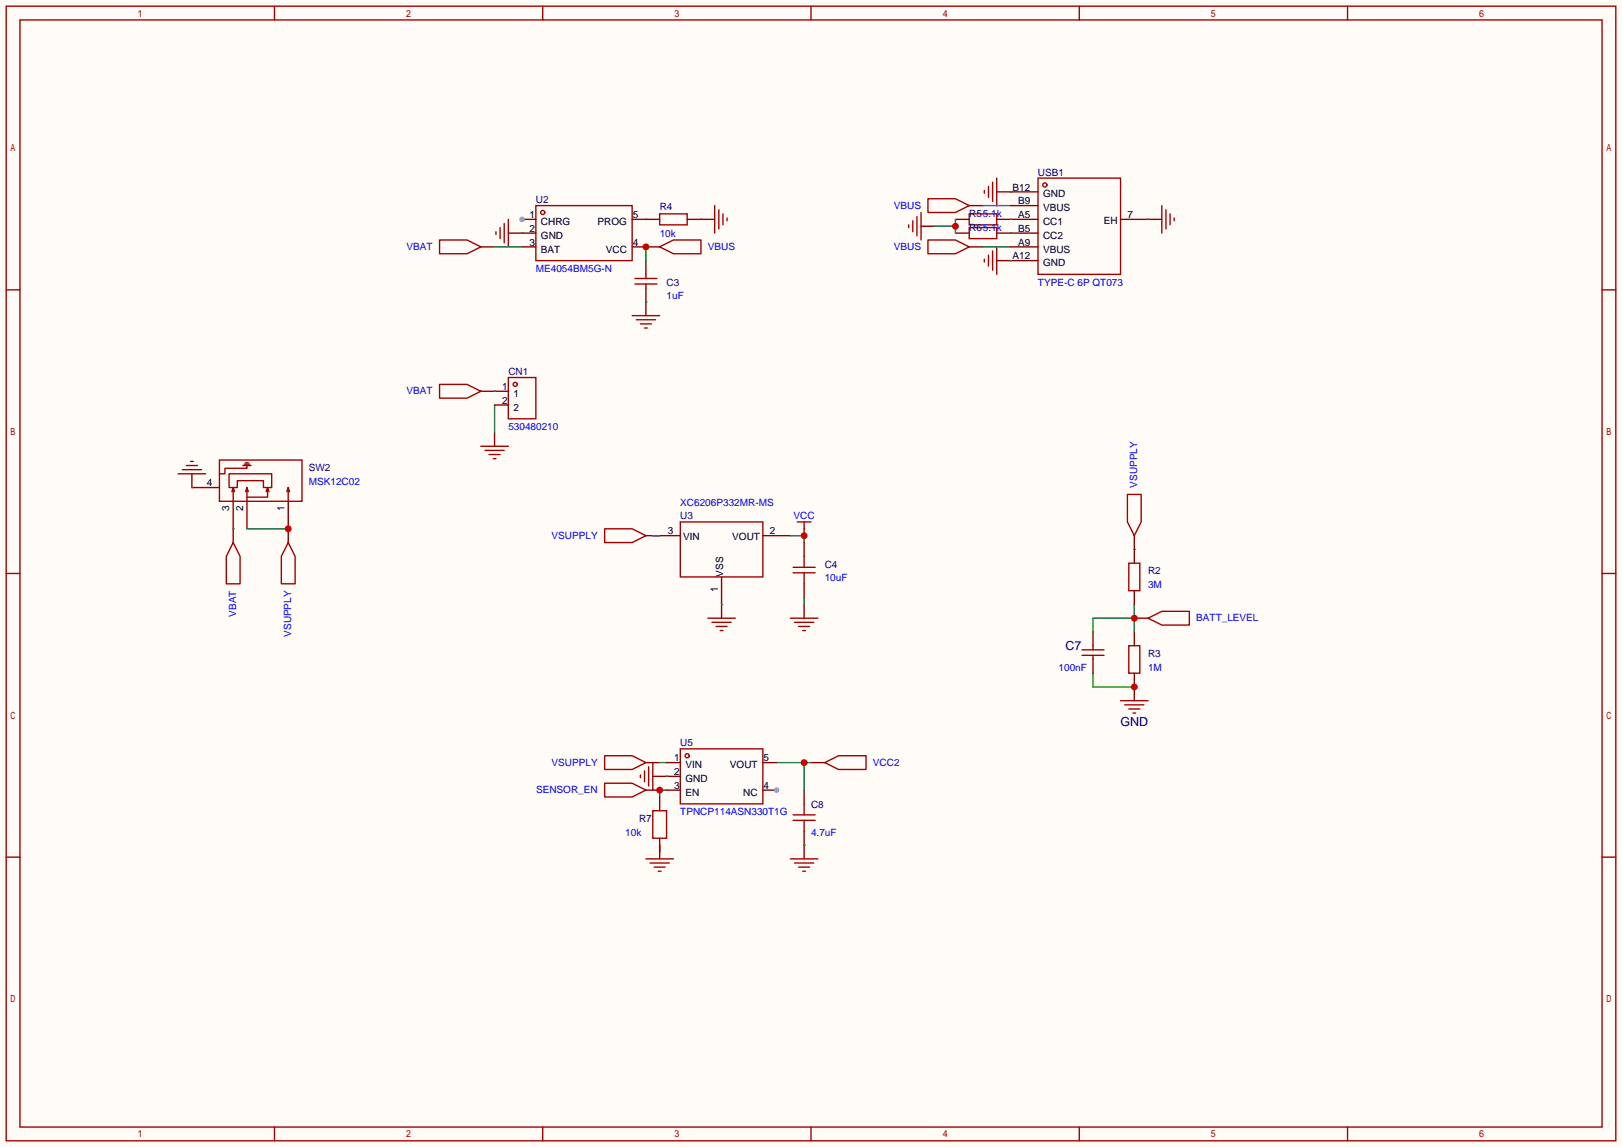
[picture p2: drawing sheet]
<svg xmlns="http://www.w3.org/2000/svg" width="299mm" height="212mm" viewBox="0 0 299 212" stroke-linecap="round" stroke-linejoin="round" font-family="sans-serif">
<path d="M0 0h299.5v211.8h-299.5z" fill="#fffcf7"/>
<g fill="none" stroke="#a10000" stroke-width=".25">
<path d="M1.1 1.1h297.2v209.6h-297.2zM3.7 3.7h292.1v204.5h-292.1zM50.7 1.1v2.6M100.2 1.1v2.6M149.7 1.1v2.6M199.3 1.1v2.6M248.8 1.1v2.6M98.9 38h17.8v10.1h-17.8zM1.1 53.5h2.6M295.8 53.5h2.5M1.1 105.9h2.6M295.8 105.9h2.5"/>
<path d="M1.1 158.3h2.6M295.8 158.3h2.5M50.7 208.2v2.5M100.2 208.2v2.5M149.7 208.2v2.5M199.3 208.2v2.5M248.8 208.2v2.5"/>
<circle cx="100.2" cy="39.2" r=".38"/>
</g>
<path d="M96.4 40.5h2.5" fill="none" stroke="#870000" stroke-width=".25"/>
<circle cx="96.4" cy="40.5" r=".51" fill="#999"/>
<path d="M96.4 43.1h2.5M96.4 45.6h2.5M116.7 45.6h2.6M116.7 40.5h2.6M120.5 98.9h5.1M140.8 98.9h5.1M133.2 106.6v5M209.4 114.2h2.6M209.4 126.9v2.5M148.5 145.9v2.6M148.5 153.5v2.6" fill="none" stroke="#870000" stroke-width=".25"/>
<path d="M125.6 96.4h15.2v10.2h-15.2zM206.9 129.4h5.1M207.6 130.2h3.6M208.4 130.9h2M209.2 131.7h.5M146.4 151.5h4.1M146.4 150.5h4.1M148.5 148.5v2M148.5 151.5v2" fill="none" stroke="#a10000" stroke-width=".25"/>
<path d="M209.4 111.6v5.1M209.4 114.2h-7.6v2.5" fill="none" stroke="#008700" stroke-width=".25"/>
<circle cx="209.4" cy="114.2" r=".63" fill="#c00"/>
<g fill="none" stroke="#a10000" stroke-width=".25">
<path d="M132 38v5.1M132.7 38.7v3.6M133.5 39.5v2M170.1 39.2v5.1M171.3 36.7h5.1l2.5 1.3-2.5 1.2h-5.1zM181.7 35.2v.5M182.5 34.4v2M183.3 33.7v3.5M184 32.9v5.1M214.5 38v5.1M215.3 38.7v3.6M216 39.5v2"/>
<path d="M81.2 44.3h5l2.6 1.3-2.6 1.3h-5zM91.6 42.8v.5M92.3 42v2.1M93.1 41.3v3.5M93.9 40.5v5.1M116.7 58.3h5.1M117.5 59.1h3.5M118.2 59.8h2.1M121.8 45.6l2.5-1.3h5.1v2.6h-5.1zM134.2 40.3v.5M167.8 41.5v.5M168.5 40.8v2"/>
<path d="M169.3 40v3.6M171.3 44.3h5.1l2.5 1.3-2.5 1.3h-5.1zM181.7 47.9v.5M182.5 47.1v2M183.3 46.4v3.5M184 45.6v5.1M216.8 40.3v.5M81.2 71h5l2.6 1.3-2.6 1.2h-5zM119 60.6h.5M32.9 87.5h5.1M33.7 86.7h3.5M34.4 86h2"/>
<path d="M35.2 85.2h.5M88.8 82.4h5.1M89.5 83.2h3.6M90.3 83.9h2M91.1 84.7h.5M111.6 97.7h5.1l2.6 1.2-2.6 1.3h-5.1zM147.2 96.4h2.5M148.5 96.4v1.3M208.2 91.3h2.5v5.1l-1.3 2.5-1.2-2.5zM43.1 100.2l1.2 2.5v5.1h-2.5v-5.1zM53.2 100.2l1.3 2.5v5.1h-2.6v-5.1zM130.7 114.2h5.1"/>
<path d="M131.4 114.9h3.6M132.2 115.7h2M133 116.5h.5M145.9 114.2h5.1M146.7 114.9h3.5M147.4 115.7h2.1M148.2 116.5h.5M212 114.2l2.5-1.3h5.1v2.5h-5.1zM118.2 143.1v.5M119 142.4v2M119.3 158.6h5M119.8 141.6v3.6"/>
<path d="M120 159.4h3.6M120.5 140.8v5.1M145.9 158.6h5.1M146.7 159.4h3.5M120.8 160.1h2M121.5 160.9h.5M147.4 160.1h2.1M148.2 160.9h.5"/>
</g>
<g fill="none" stroke="#870000" stroke-width=".25">
<path d="M178.9 38h2.6M184 35.4h2.6M88.8 45.6h2.5M93.9 43.1h2.5M119.3 45.6h2.5M119.3 55.8v2.5M129.4 40.5h2.6M170.1 41.8h2.5M178.9 45.6h2.6M184 48.1h2.6M212 40.5h2.5M88.8 72.3h2.5"/>
<path d="M91.3 79.9v2.5M35.4 87.5v2.5M43.1 97.7v2.5M53.2 97.7v2.5M119.3 98.9h2.5M148.5 97.7v1.2M209.4 98.9v2.6M133.2 111.6v2.6M148.5 111.6v2.6M120.5 143.4h2.6M121.8 156.1v2.5M148.5 156.1v2.5"/>
</g>
<path d="M181.5 38h5.1M91.3 45.6h5.1M96.4 43.1h.1M181.5 45.6h5.1M120.5 98.9h1.3M145.9 98.9h2.6v1.3M209.4 101.5h.1" fill="none" stroke="#008700" stroke-width=".25"/>
<circle cx="148.5" cy="98.9" r=".63" fill="#c00"/>
<path d="M119.3 45.6v2.5M133.2 111.6h.1" fill="none" stroke="#008700" stroke-width=".25"/>
<path d="M117.2 52.5h4.1M117.2 51.4h4.1M119.3 50.7v.7M119.3 52.5v.7" fill="none" stroke="#a10000" stroke-width=".25"/>
<path d="M119.3 48.1v2.6M119.3 53.2v2.6" fill="none" stroke="#870000" stroke-width=".25"/>
<circle cx="119.3" cy="45.6" r=".63" fill="#c00"/>
<path d="M119.3 55.8h.1M119.3 40.5h.1M129.4 40.5h.1M172.6 41.8h3.8M176.4 40.5v2.6" fill="none" stroke="#008700" stroke-width=".25"/>
<path d="M176.4 40.5h2.5M176.4 43.1h2.5M184 40.5h2.6M184 43.1h2.6M149.7 140.8h2.6" fill="none" stroke="#870000" stroke-width=".25"/>
<path d="M178.9 39.5h5.1v2h-5.1zM178.9 42h5.1v2.1h-5.1zM152.3 140.8l2.5-1.2h5.1v2.5h-5.1z" fill="none" stroke="#a10000" stroke-width=".25"/>
<circle cx="176.4" cy="41.8" r=".63" fill="#c00"/>
<g fill="none" stroke="#a10000" stroke-width=".25">
<path d="M121.8 39.5h5.1v2h-5.1zM191.6 32.9h15.3v17.8h-15.3zM146.4 105.8h4.1M146.4 104.8h4.1M148.5 102.7v2.1M148.5 105.8v2M111.6 139.6h5.1l2.6 1.2-2.6 1.3h-5.1z"/>
<circle cx="192.9" cy="34.2" r=".38"/>
</g>
<path d="M186.6 35.4h5M186.6 38h5M119.3 40.5h2.5M126.9 40.5h2.5M186.6 40.5h5M186.6 43.1h5M186.6 45.6h5M186.6 48.1h5M206.9 40.5h5.1M148.5 100.2v2.5M148.5 107.8v2.6M119.3 140.8h2.5" fill="none" stroke="#870000" stroke-width=".25"/>
<path d="M186.6 35.4h.1M186.6 48.1h.1M186.6 40.5h.1M186.6 43.1h.1M212 40.5h.1M148.5 110.4v1.2M201.8 124.3v2.6h7.6M121.8 140.8h1.3M143.4 140.8h6.3M148.5 140.8v5.1" fill="none" stroke="#008700" stroke-width=".25"/>
<circle cx="148.5" cy="140.8" r=".63" fill="#c00"/>
<path d="M119.3 145.9h2.5" fill="none" stroke="#870000" stroke-width=".25"/>
<path d="M111.6 144.7h5.1l2.6 1.2-2.6 1.3h-5.1z" fill="none" stroke="#a10000" stroke-width=".25"/>
<path d="M123.1 145.9h-1.3v1.3" fill="none" stroke="#008700" stroke-width=".25"/>
<circle cx="121.8" cy="145.9" r=".63" fill="#c00"/>
<path d="M35.4 90h.1M43.1 97.7h.1M45.6 97.7h7.6M121.8 156.1v1.3M148.5 156.1h.1" fill="none" stroke="#008700" stroke-width=".25"/>
<g fill="none" stroke="#a10000" stroke-width=".25">
<path d="M40.5 85h15.3v7.6h-15.3zM42.3 87.5h7.9v2.5h-1.6v-1.2h-4.8v1.2h-1.5zM42.8 90.8l.3-.8v2.6M43.1 90l.2 .8M44.8 86h1.6M45.1 85.7h1M45.3 85.5h.5M45.6 86v.5h-4.1v1h-1M45.6 90l.2 .8M45.6 90l-.3 .8M45.6 90v2.6M49.1 90.8l.3-.8v1.8h-3.8"/>
<path d="M49.4 90l.3 .8M53.2 90v2.6M53.2 90l-.2 .8M53.2 90l.3 .8M201.8 119.3v.7M199.8 121h4M199.8 120h4M201.8 121v.8M120.5 149.7h2.6v5.1h-2.6z"/>
</g>
<path d="M35.4 90h5.1M43.1 92.6v5.1M45.6 92.6v5.1M53.2 92.6v5.1M201.8 116.7v2.6M201.8 121.8v2.5M121.8 147.2v2.5M121.8 154.8v2.6" fill="none" stroke="#870000" stroke-width=".25"/>
<circle cx="53.2" cy="97.7" r=".63" fill="#c00"/>
<path d="M208.4 119.3h2v5h-2z" fill="none" stroke="#a10000" stroke-width=".25"/>
<path d="M209.4 116.7v2.6M209.4 124.3v2.6" fill="none" stroke="#870000" stroke-width=".25"/>
<circle cx="209.4" cy="126.9" r=".63" fill="#c00"/>
<g fill="none" stroke="#a10000" stroke-width=".25">
<path d="M208.4 104h2v5.1h-2zM125.6 138.3h15.2v10.2h-15.2z"/>
<circle cx="126.9" cy="139.6" r=".38"/>
</g>
<path d="M209.4 101.5v2.5M209.4 109.1v2.5M123.1 140.8h2.5M123.1 143.4h2.5M123.1 145.9h2.5M140.8 145.9h2.6" fill="none" stroke="#870000" stroke-width=".25"/>
<circle cx="143.4" cy="145.9" r=".51" fill="#999"/>
<path d="M91.3 72.3h2.6M91.3 74.8h2.6M140.8 140.8h2.6" fill="none" stroke="#870000" stroke-width=".25"/>
<path d="M91.3 72.3h.1M91.3 74.8v5.1M123.1 143.4h.1" fill="none" stroke="#008700" stroke-width=".25"/>
<g fill="none" stroke="#a10000" stroke-width=".25">
<path d="M93.9 69.7h5v7.6h-5z"/>
<circle cx="95.1" cy="71" r=".38"/>
</g>
<g font-size="2.3" fill="#000080">
<text x="196.7" y="120.1">C7</text>
<text x="206.9" y="134">GND</text>
</g>
<g font-size="1.8">
<text x="187" y="35.2">B12</text>
<text x="97.8" y="40.3">1</text>
<text x="99.9" y="41.6">CHRG</text>
<text x="110.3" y="41.6">PROG</text>
<text x="116.8" y="40.3">5</text>
<text x="188" y="37.7">B9</text>
<text x="188" y="40.3">A5</text>
<text x="192.6" y="36.5">GND</text>
<text x="192.6" y="39">VBUS</text>
<text x="192.6" y="41.6">CC1</text>
<text x="203.8" y="41.3">EH</text>
<text x="208.2" y="40.3">7</text>
<text x="97.8" y="42.8">2</text>
<text x="97.8" y="45.4">3</text>
<text x="99.9" y="44.1">GND</text>
<text x="99.9" y="46.6">BAT</text>
<text x="111.9" y="46.6">VCC</text>
<text x="116.8" y="45.4">4</text>
<text x="187" y="47.9">A12</text>
<text x="188" y="42.8">B5</text>
<text x="188" y="45.4">A9</text>
<text x="192.6" y="44.1">CC2</text>
<text x="192.6" y="46.6">VBUS</text>
<text x="192.6" y="49.2">GND</text>
<text x="92.7" y="72">1</text>
<text x="92.7" y="74.6">2</text>
<text x="94.8" y="73.3">1</text>
<text x="94.8" y="75.8">2</text>
<text x="38.2" y="89.8">4</text>
<text x="42.3" y="94.4" transform="rotate(-90 42.3 94.4)">3</text>
<text x="44.9" y="94.4" transform="rotate(-90 44.9 94.4)">2</text>
<text x="52.5" y="94.4" transform="rotate(-90 52.5 94.4)">1</text>
<text x="123.3" y="98.7">3</text>
<text x="126.1" y="99.7">VIN</text>
<text x="135.2" y="99.7">VOUT</text>
<text x="142.1" y="98.7">2</text>
<text x="133.5" y="106.5" transform="rotate(-90 133.5 106.5)">VSS</text>
<text x="132.5" y="109.3" transform="rotate(-90 132.5 109.3)">1</text>
<text x="124.4" y="140.6">1</text>
<text x="124.4" y="143.2">2</text>
<text x="126.5" y="141.9">VIN</text>
<text x="134.8" y="141.9">VOUT</text>
<text x="141" y="140.6">5</text>
<text x="124.4" y="145.7">3</text>
<text x="126.5" y="144.4">GND</text>
<text x="126.5" y="147">EN</text>
<text x="137.2" y="147">NC</text>
<text x="141" y="145.7">4</text>
</g>
<g font-size="1.8" fill="#000080">
<text x="191.6" y="32.4">USB1</text>
<text x="98.9" y="37.5">U2</text>
<text x="121.8" y="38.8">R4</text>
<text x="178.9" y="40.1">R55.1k</text>
<text x="178.9" y="42.6">R65.1k</text>
<text x="123.1" y="52.8">C3</text>
<text x="93.9" y="69.3">CN1</text>
<text x="57" y="87">SW2</text>
<text x="125.6" y="95.9">U3</text>
<text x="152.3" y="104.8">C4</text>
<text x="212" y="106.1">R2</text>
<text x="212" y="121.3">R3</text>
<text x="125.6" y="137.8">U5</text>
<text x="149.7" y="149.3">C8</text>
<text x="118" y="151.8">R7</text>
</g>
<g font-size="1.8" fill="#00f">
<text x="165" y="38.5">VBUS</text>
<text x="75.1" y="46.1">VBAT</text>
<text x="121.8" y="43.9">10k</text>
<text x="130.7" y="46.1">VBUS</text>
<text x="165" y="46.1">VBUS</text>
<text x="98.9" y="50.2">ME4054BM5G-N</text>
<text x="191.6" y="52.8">TYPE-C 6P QT073</text>
<text x="123.1" y="55.3">1uF</text>
<text x="75.1" y="72.8">VBAT</text>
<text x="93.9" y="79.4">530480210</text>
<text x="57" y="89.6">MSK12C02</text>
<text x="125.6" y="93.4">XC6206P332MR-MS</text>
<text x="146.5" y="95.9">VCC</text>
<text x="210" y="90" transform="rotate(-90 210 90)">VSUPPLY</text>
<text x="101.8" y="99.5">VSUPPLY</text>
<text x="152.3" y="107.4">10uF</text>
<text x="43.6" y="113.9" transform="rotate(-90 43.6 113.9)">VBAT</text>
<text x="212" y="108.6">3M</text>
<text x="53.8" y="117.6" transform="rotate(-90 53.8 117.6)">VSUPPLY</text>
<text x="220.9" y="114.7">BATT_LEVEL</text>
<text x="195.5" y="123.9">100nF</text>
<text x="212" y="123.9">1M</text>
<text x="101.8" y="141.4">VSUPPLY</text>
<text x="161.2" y="141.4">VCC2</text>
<text x="99" y="146.5">SENSOR_EN</text>
<text x="115.4" y="154.4">10k</text>
<text x="125.6" y="150.5">TPNCP114ASN330T1G</text>
<text x="149.7" y="154.4">4.7uF</text>
</g>
</svg>
